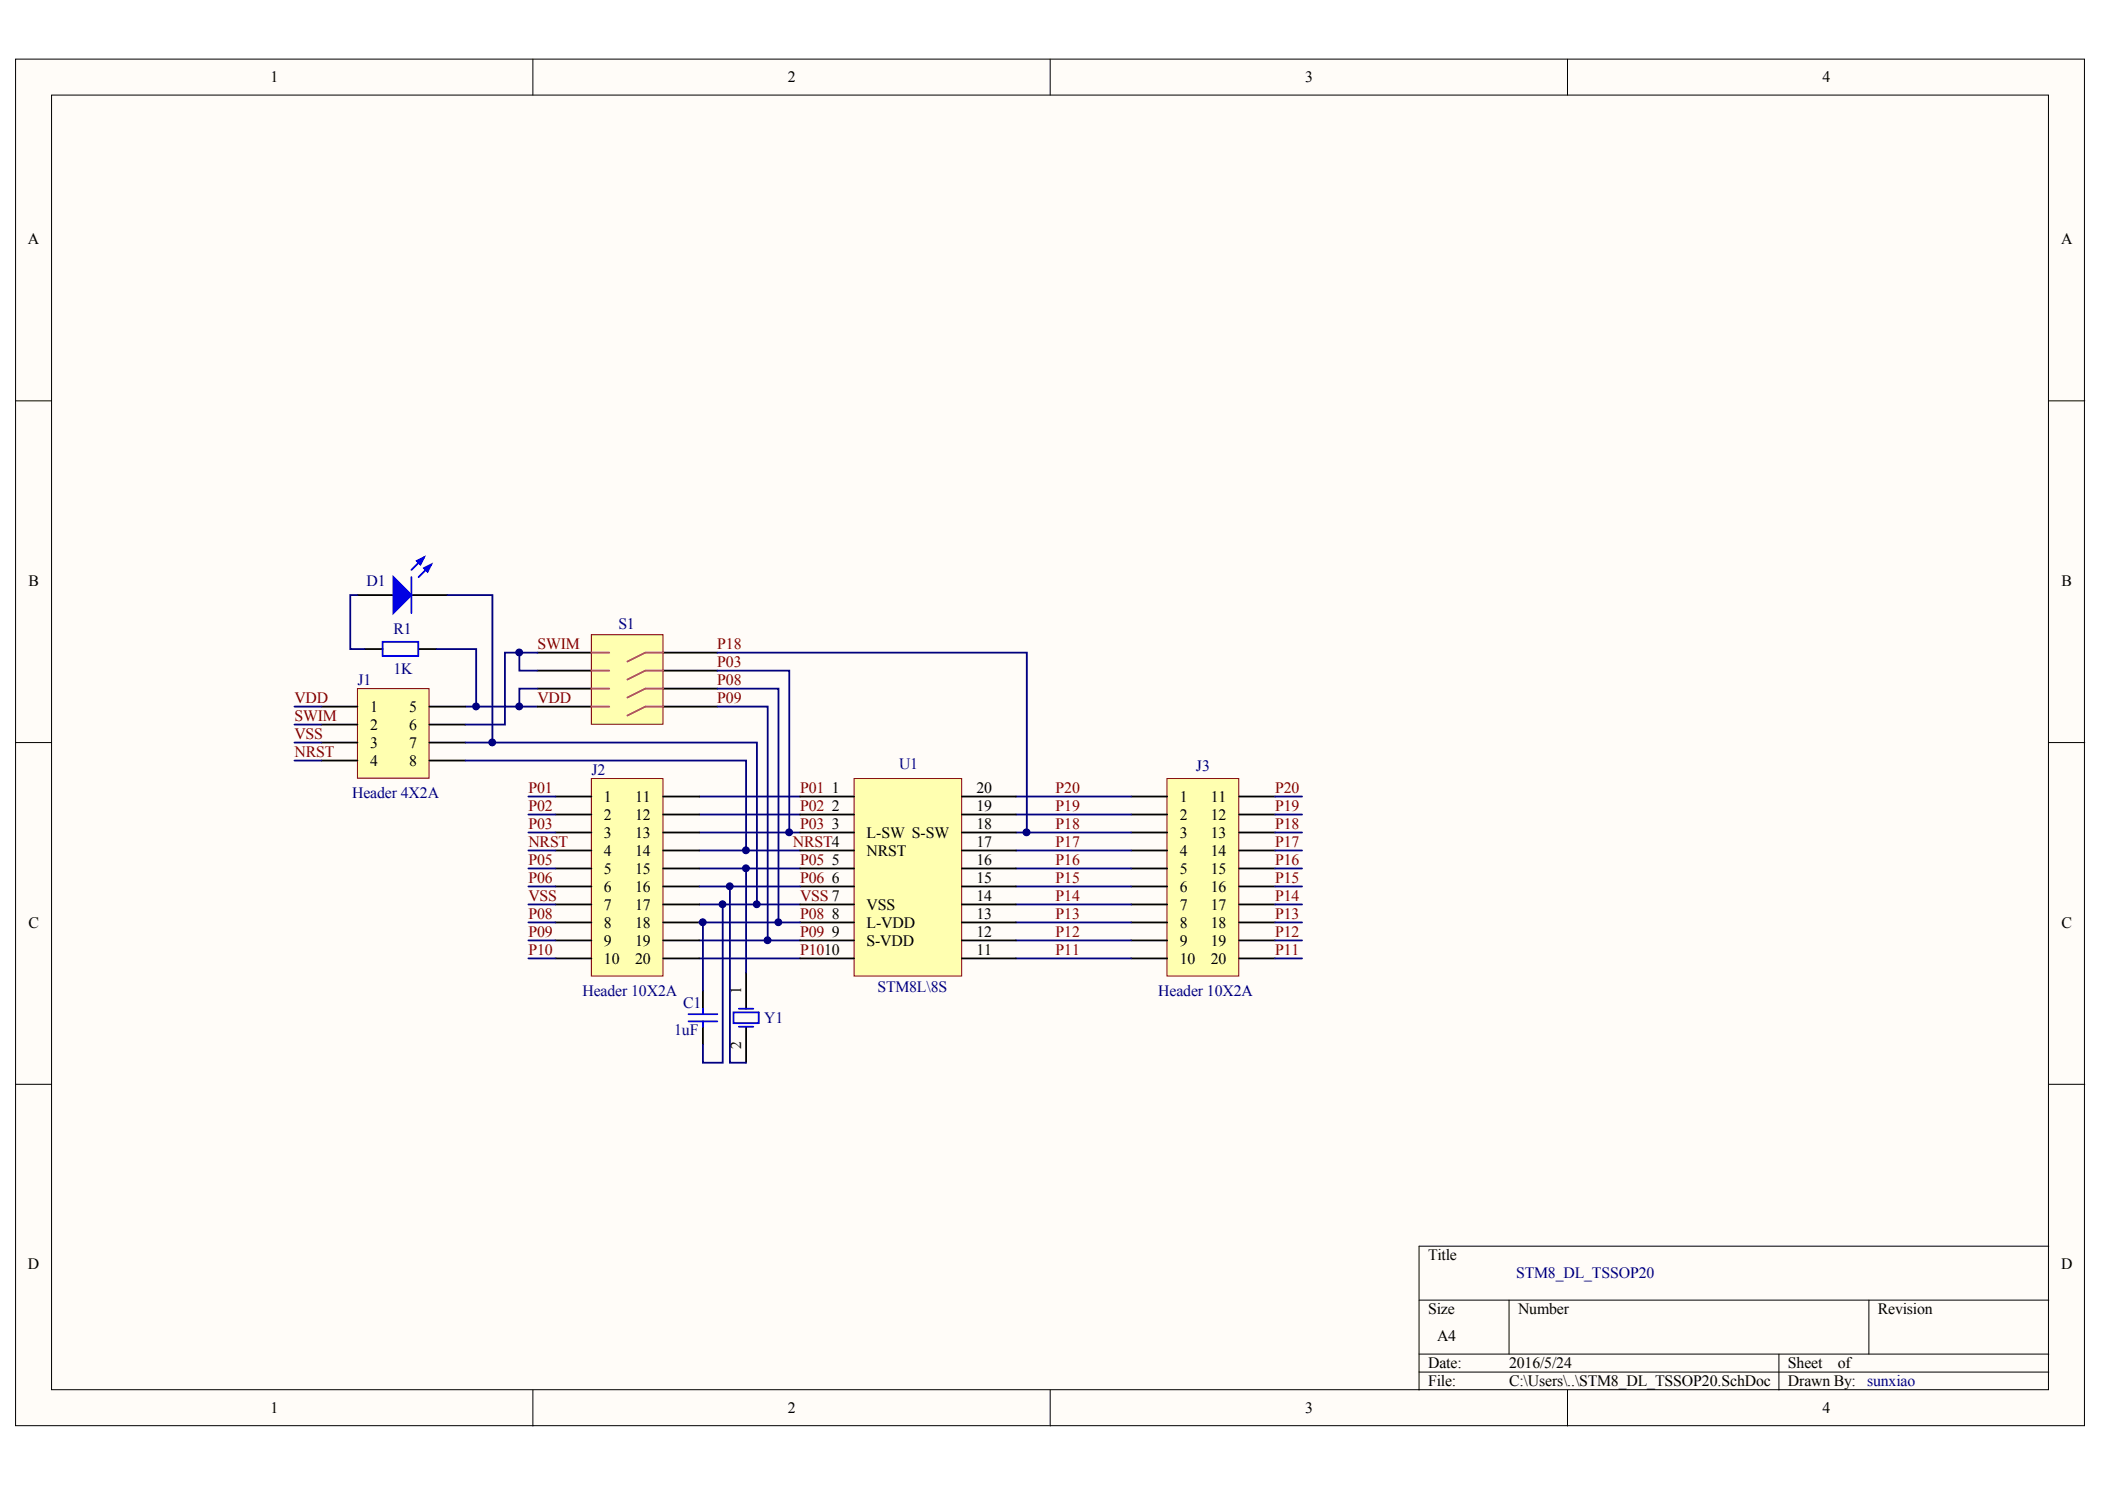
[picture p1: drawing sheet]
<svg xmlns="http://www.w3.org/2000/svg" width="297mm" height="210mm" viewBox="0 0 297 210" stroke-linecap="round" stroke-linejoin="round" font-family="sans-serif">
<g fill="#fffcf8" stroke="#000" stroke-width=".14">
<path d="M2.2 8.3h291.9v192.8h-291.9z"/>
<path d="M7.3 13.4h281.8v182.6h-281.8z"/>
</g>
<g fill="none" stroke="#000" stroke-width=".14">
<path d="M75.2 8.3v5.1M148.2 8.3v5.1M221.2 8.3v5.1M2.2 56.5h5.1M289.1 56.5h5.1M2.2 104.8h5.1M289.1 104.8h5.1M2.2 153h5.1M289.1 153h5.1M289.1 175.8h-88.9v20.3M75.2 196.1v5.1M148.2 196.1v5.1"/>
<path d="M200.2 183.4h88.9M200.2 191h88.9M200.2 193.6h88.9M212.9 183.4v7.6M221.2 196.1v5.1M251 191v5.1M263.7 183.4v7.6"/>
</g>
<path d="M50.4 83.9h5.1M51.5 91.6h2.5M58.1 83.9h5M59.1 91.6h2.5M105.3 137.2v5.1M105.3 144.8v5.1" fill="none" stroke="#000" stroke-width=".25"/>
<g fill="#00f" stroke="#00f" stroke-width=".25">
<path d="M55.5 81.4l2.6 2.5-2.6 2.6z"/>
<path d="M59.8 80.1l1-.5-.5 1z"/>
<path d="M58.8 79.1l1-.5-.5 1z"/>
</g>
<path d="M59.8 78.6l-1.7 1.8M60.8 79.6l-1.7 1.8M54 90.5h5v2h-5zM58.1 81.4v5.1M103.5 142.8h3.6v1.5h-3.6zM104.3 144.8h2M104.3 142.3h2" fill="none" stroke="#00f" stroke-width=".25"/>
<path d="M50.4 83.9h-1v7.7h2.1M61.6 91.6h5.6v8.1M65.7 99.7h10.1M98.7 112.4h14.2M98.7 114.9h14.2M98.7 120h14.2M98.7 117.4h14.2M98.7 122.5h14.2M98.7 127.6h14.2M98.7 132.7h14.2M98.7 135.2h14.2" fill="none" stroke="#000080" stroke-width=".25"/>
<path d="M83.4 109.8h10.2v27.9h-10.2z" fill="#ffffb0" stroke="#800000" stroke-width=".14"/>
<g fill="none" stroke="#000" stroke-width=".25">
<path d="M78.4 112.4h5M78.4 114.9h5M78.4 117.4h5M78.4 120h5M93.6 112.4h5.1M93.6 114.9h5.1M93.6 117.4h5.1M93.6 120h5.1M78.4 122.5h5M78.4 125h5M78.4 127.6h5M78.4 130.1h5"/>
<path d="M78.4 132.7h5M78.4 135.2h5M93.6 122.5h5.1M93.6 125h5.1M93.6 127.6h5.1M93.6 130.1h5.1M93.6 132.7h5.1M93.6 135.2h5.1"/>
</g>
<path d="M164.7 109.8h10.1v27.9h-10.1z" fill="#ffffb0" stroke="#800000" stroke-width=".14"/>
<g fill="none" stroke="#000" stroke-width=".25">
<path d="M159.6 112.4h5.1M159.6 114.9h5.1M159.6 117.4h5.1M159.6 120h5.1M174.9 112.4h5M174.9 114.9h5M174.9 117.4h5M174.9 120h5M159.6 122.5h5.1M159.6 125h5.1M159.6 127.6h5.1M159.6 130.1h5.1"/>
<path d="M159.6 132.7h5.1M159.6 135.2h5.1M174.9 122.5h5M174.9 125h5M174.9 127.6h5M174.9 130.1h5M174.9 132.7h5M174.9 135.2h5"/>
</g>
<path d="M50.4 97.1h10.1v12.7h-10.1z" fill="#ffffb0" stroke="#800000" stroke-width=".14"/>
<path d="M45.4 99.7h5M60.6 99.7h5.1M45.4 102.2h5M45.4 104.8h5M45.4 107.3h5M60.6 102.2h5.1M60.6 104.8h5.1M60.6 107.3h5.1" fill="none" stroke="#000" stroke-width=".25"/>
<path d="M143.4 112.4h16.2M143.4 114.9h16.2M143.4 117.4h16.2M143.4 120h16.2M143.4 122.5h16.2M143.4 125h16.2M143.4 127.6h16.2M143.4 130.1h16.2M143.4 132.7h16.2M143.4 135.2h16.2" fill="none" stroke="#000080" stroke-width=".25"/>
<path d="M120.5 109.8h15.2v27.9h-15.2z" fill="#ffffb0" stroke="#800000" stroke-width=".14"/>
<g fill="none" stroke="#000" stroke-width=".25">
<path d="M112.9 112.4h7.6M112.9 114.9h7.6M112.9 117.4h7.6M112.9 120h7.6M135.8 112.4h7.6M135.8 114.9h7.6M135.8 117.4h7.6M135.8 120h7.6M112.9 122.5h7.6M112.9 125h7.6M112.9 127.6h7.6M112.9 130.1h7.6"/>
<path d="M112.9 132.7h7.6M112.9 135.2h7.6M135.8 122.5h7.6M135.8 125h7.6M135.8 127.6h7.6M135.8 130.1h7.6M135.8 132.7h7.6M135.8 135.2h7.6"/>
</g>
<path d="M83.4 89.5h10.2v12.7h-10.2z" fill="#ffffb0" stroke="#800000" stroke-width=".14"/>
<path d="M75.8 99.7h7.6M75.8 97.1h7.6M75.8 94.6h7.6M75.8 92.1h7.6M93.6 99.7h7.6M93.6 97.1h7.6M93.6 94.6h7.6M93.6 92.1h7.6M99.2 139.8v2.5M99.2 144.8v2.6" fill="none" stroke="#000" stroke-width=".25"/>
<path d="M83.4 99.7h2.6M83.4 97.1h2.6M83.4 94.6h2.6M83.4 92.1h2.6M93.6 99.7h-2.5l-2.6 1.2M93.6 97.1h-2.5l-2.6 1.3M93.6 94.6h-2.5l-2.6 1.3M93.6 92.1h-2.5l-2.6 1.2" fill="none" stroke="#da2467" stroke-width=".25"/>
<g fill="none" stroke="#000080" stroke-width=".25">
<path d="M41.6 99.7h3.8M63.1 83.9h6.4v20.9M73.3 92.1v2.5h2.5M75.8 97.1h-2.5v2.6M75.8 92.1h-4.5v10.1h-5.6M101.2 99.7h7.1v33M101.2 97.1h8.7v33M101.2 94.6h10.2v22.8M101.2 92.1h43.7v25.3M41.6 102.2h3.8M41.6 104.8h3.8M41.6 107.3h3.8"/>
<path d="M65.7 104.8h41.1v22.8M65.7 107.3h39.6v12.7M74.6 112.4h3.8M74.6 114.9h3.8M74.6 117.4h3.8M74.6 120h3.8M179.9 112.4h3.8M179.9 114.9h3.8M179.9 117.4h3.8M179.9 120h3.8M74.6 125h3.8M74.6 130.1h3.8"/>
<path d="M74.6 122.5h3.8M74.6 127.6h3.8M74.6 132.7h3.8M74.6 135.2h3.8M98.7 130.1h.5v9.7M98.7 125h14.2M99.2 130.1h13.7M102 127.6v22.3h-2.8v-2.5M103 125v24.9h2.3M105.3 122.5v14.7M179.9 125h3.8M179.9 130.1h3.8"/>
<path d="M179.9 122.5h3.8M179.9 127.6h3.8M179.9 132.7h3.8M179.9 135.2h3.8"/>
</g>
<path d="M97.2 143.1h4M97.2 144.1h4M99.2 142.3v.8M99.2 144.1v.7" fill="none" stroke="#00f" stroke-width=".25"/>
<g fill="#000080" stroke="#000080" stroke-width=".14">
<circle cx="67.2" cy="99.7" r=".48"/>
<circle cx="69.5" cy="104.7" r=".48"/>
<circle cx="73.3" cy="99.7" r=".48"/>
<circle cx="73.3" cy="92" r=".48"/>
<circle cx="99.2" cy="130.1" r=".48"/>
<circle cx="102" cy="127.6" r=".48"/>
<circle cx="103" cy="125" r=".48"/>
<circle cx="105.3" cy="122.5" r=".48"/>
<circle cx="105.3" cy="119.9" r=".48"/>
<circle cx="106.8" cy="127.6" r=".48"/>
<circle cx="108.3" cy="132.6" r=".48"/>
<circle cx="109.8" cy="130.1" r=".48"/>
<circle cx="111.4" cy="117.4" r=".48"/>
<circle cx="144.9" cy="117.4" r=".49"/>
</g>
<g font-size="2.2">
<text x="38.2" y="11.6">1</text>
<text x="111.2" y="11.6">2</text>
<text x="184.2" y="11.6">3</text>
<text x="257.2" y="11.6">4</text>
<text x="3.9" y="34.4">A</text>
<text x="290.9" y="34.4">A</text>
<text x="4" y="82.6">B</text>
<text x="290.9" y="82.6">B</text>
<text x="52.2" y="100.4">1</text>
<text x="57.7" y="100.4">5</text>
<text x="52.2" y="102.9">2</text>
<text x="52.2" y="105.5">3</text>
<text x="57.7" y="102.9">6</text>
<text x="57.7" y="105.5">7</text>
<text x="52.2" y="108">4</text>
<text x="57.7" y="108">8</text>
<text x="85.2" y="113.1">1</text>
<text x="89.6" y="113.1">11</text>
<text x="117.4" y="111.8">1</text>
<text x="137.8" y="111.8">20</text>
<text x="166.5" y="113.1">1</text>
<text x="170.9" y="113.1">11</text>
<text x="85.2" y="115.6">2</text>
<text x="85.2" y="118.2">3</text>
<text x="89.6" y="115.6">12</text>
<text x="89.6" y="118.2">13</text>
<text x="117.4" y="114.4">2</text>
<text x="117.4" y="116.9">3</text>
<text x="122.3" y="118.2">L-SW S-SW</text>
<text x="137.8" y="119.4">17</text>
<text x="137.8" y="116.9">18</text>
<text x="137.8" y="114.4">19</text>
<text x="166.5" y="115.6">2</text>
<text x="166.5" y="118.2">3</text>
<text x="170.9" y="115.6">12</text>
<text x="170.9" y="118.2">13</text>
<text x="85.2" y="120.7">4</text>
<text x="85.2" y="123.2">5</text>
<text x="85.2" y="125.8">6</text>
<text x="89.6" y="120.7">14</text>
<text x="89.6" y="123.2">15</text>
<text x="89.6" y="125.8">16</text>
<text x="117.4" y="122">5</text>
<text x="117.4" y="124.5">6</text>
<text x="122.3" y="120.7">NRST</text>
<text x="137.8" y="124.5">15</text>
<text x="137.8" y="122">16</text>
<text x="166.5" y="120.7">4</text>
<text x="166.5" y="123.2">5</text>
<text x="166.5" y="125.8">6</text>
<text x="170.9" y="120.7">14</text>
<text x="170.9" y="123.2">15</text>
<text x="170.9" y="125.8">16</text>
<text x="4" y="130.8">C</text>
<text x="85.2" y="128.3">7</text>
<text x="85.2" y="130.8">8</text>
<text x="89.6" y="128.3">17</text>
<text x="89.6" y="130.8">18</text>
<text x="117.4" y="129.6">8</text>
<text x="122.3" y="128.3">VSS</text>
<text x="122.3" y="130.8">L-VDD</text>
<text x="137.8" y="129.6">13</text>
<text x="137.8" y="127">14</text>
<text x="166.5" y="128.3">7</text>
<text x="166.5" y="130.8">8</text>
<text x="170.9" y="128.3">17</text>
<text x="170.9" y="130.8">18</text>
<text x="290.9" y="130.8">C</text>
<text x="85.2" y="133.4">9</text>
<text x="85.2" y="135.9">10</text>
<text x="89.6" y="133.4">19</text>
<text x="89.6" y="135.9">20</text>
<text x="117.4" y="132.1">9</text>
<text x="122.3" y="133.4">S-VDD</text>
<text x="137.8" y="134.6">11</text>
<text x="137.8" y="132.1">12</text>
<text x="166.5" y="133.4">9</text>
<text x="166.5" y="135.9">10</text>
<text x="170.9" y="133.4">19</text>
<text x="170.9" y="135.9">20</text>
<text x="104.6" y="140.3" transform="rotate(-90 104.6 140.3)">1</text>
<text x="104.6" y="148" transform="rotate(-90 104.6 148)">2</text>
<text x="3.9" y="179">D</text>
<text x="201.5" y="177.8">Title</text>
<text x="290.9" y="179">D</text>
<text x="201.5" y="185.4">Size</text>
<text x="214.2" y="185.4">Number</text>
<text x="265" y="185.4">Revision</text>
<text x="202.8" y="189.2">A4</text>
<text x="201.5" y="193">Date:</text>
<text x="201.5" y="195.5">File:</text>
<text x="212.9" y="193">2016/5/24</text>
<text x="212.9" y="195.5">C:\Users\..\STM8_DL_TSSOP20.SchDoc</text>
<text x="252.3" y="193">Sheet</text>
<text x="252.3" y="195.5">Drawn By:</text>
<text x="259.3" y="193">of</text>
<text x="38.2" y="199.3">1</text>
<text x="111.2" y="199.3">2</text>
<text x="184.2" y="199.3">3</text>
<text x="257.2" y="199.3">4</text>
</g>
<g font-size="2.2" fill="#000080">
<text x="51.7" y="82.6">D1</text>
<text x="55.5" y="89.5">R1</text>
<text x="87.3" y="88.7">S1</text>
<text x="55.5" y="95.1">1K</text>
<text x="50.4" y="96.6">J1</text>
<text x="49.7" y="112.6">Header 4X2A</text>
<text x="83.4" y="109.3">J2</text>
<text x="126.9" y="108.5">U1</text>
<text x="168.8" y="108.8">J3</text>
<text x="82.2" y="140.5">Header 10X2A</text>
<text x="96.4" y="142.3">C1</text>
<text x="123.8" y="140">STM8L\8S</text>
<text x="163.4" y="140.5">Header 10X2A</text>
<text x="95.1" y="146.1">1uF</text>
<text x="107.8" y="144.3">Y1</text>
<text x="214" y="180.3">STM8_DL_TSSOP20</text>
<text x="263.5" y="195.5">sunxiao</text>
</g>
<g font-size="2.2" fill="#800000">
<text x="75.8" y="91.5">SWIM</text>
<text x="101.2" y="94.1">P03</text>
<text x="101.2" y="91.5">P18</text>
<text x="41.6" y="99.1">VDD</text>
<text x="41.6" y="101.7">SWIM</text>
<text x="75.8" y="99.1">VDD</text>
<text x="101.2" y="99.1">P09</text>
<text x="101.2" y="96.6">P08</text>
<text x="41.6" y="104.2">VSS</text>
<text x="41.6" y="106.7">NRST</text>
<text x="74.6" y="111.8">P01</text>
<text x="112.9" y="111.8">P01</text>
<text x="149" y="111.8">P20</text>
<text x="179.9" y="111.8">P20</text>
<text x="74.6" y="114.4">P02</text>
<text x="74.6" y="116.9">P03</text>
<text x="74.6" y="119.4">NRST</text>
<text x="111.9" y="119.4">NRST4</text>
<text x="112.9" y="114.4">P02</text>
<text x="112.9" y="116.9">P03</text>
<text x="149" y="119.4">P17</text>
<text x="149" y="116.9">P18</text>
<text x="149" y="114.4">P19</text>
<text x="179.9" y="114.4">P19</text>
<text x="179.9" y="116.9">P18</text>
<text x="179.9" y="119.4">P17</text>
<text x="74.6" y="122">P05</text>
<text x="74.6" y="124.5">P06</text>
<text x="112.9" y="122">P05</text>
<text x="112.9" y="124.5">P06</text>
<text x="149" y="124.5">P15</text>
<text x="149" y="122">P16</text>
<text x="179.9" y="122">P16</text>
<text x="179.9" y="124.5">P15</text>
<text x="74.6" y="127">VSS</text>
<text x="74.6" y="129.6">P08</text>
<text x="112.9" y="127">VSS 7</text>
<text x="112.9" y="129.6">P08</text>
<text x="149" y="129.6">P13</text>
<text x="149" y="127">P14</text>
<text x="179.9" y="127">P14</text>
<text x="179.9" y="129.6">P13</text>
<text x="74.6" y="132.1">P09</text>
<text x="74.6" y="134.6">P10</text>
<text x="112.9" y="132.1">P09</text>
<text x="112.9" y="134.6">P1010</text>
<text x="149" y="134.6">P11</text>
<text x="149" y="132.1">P12</text>
<text x="179.9" y="132.1">P12</text>
<text x="179.9" y="134.6">P11</text>
</g>
</svg>
